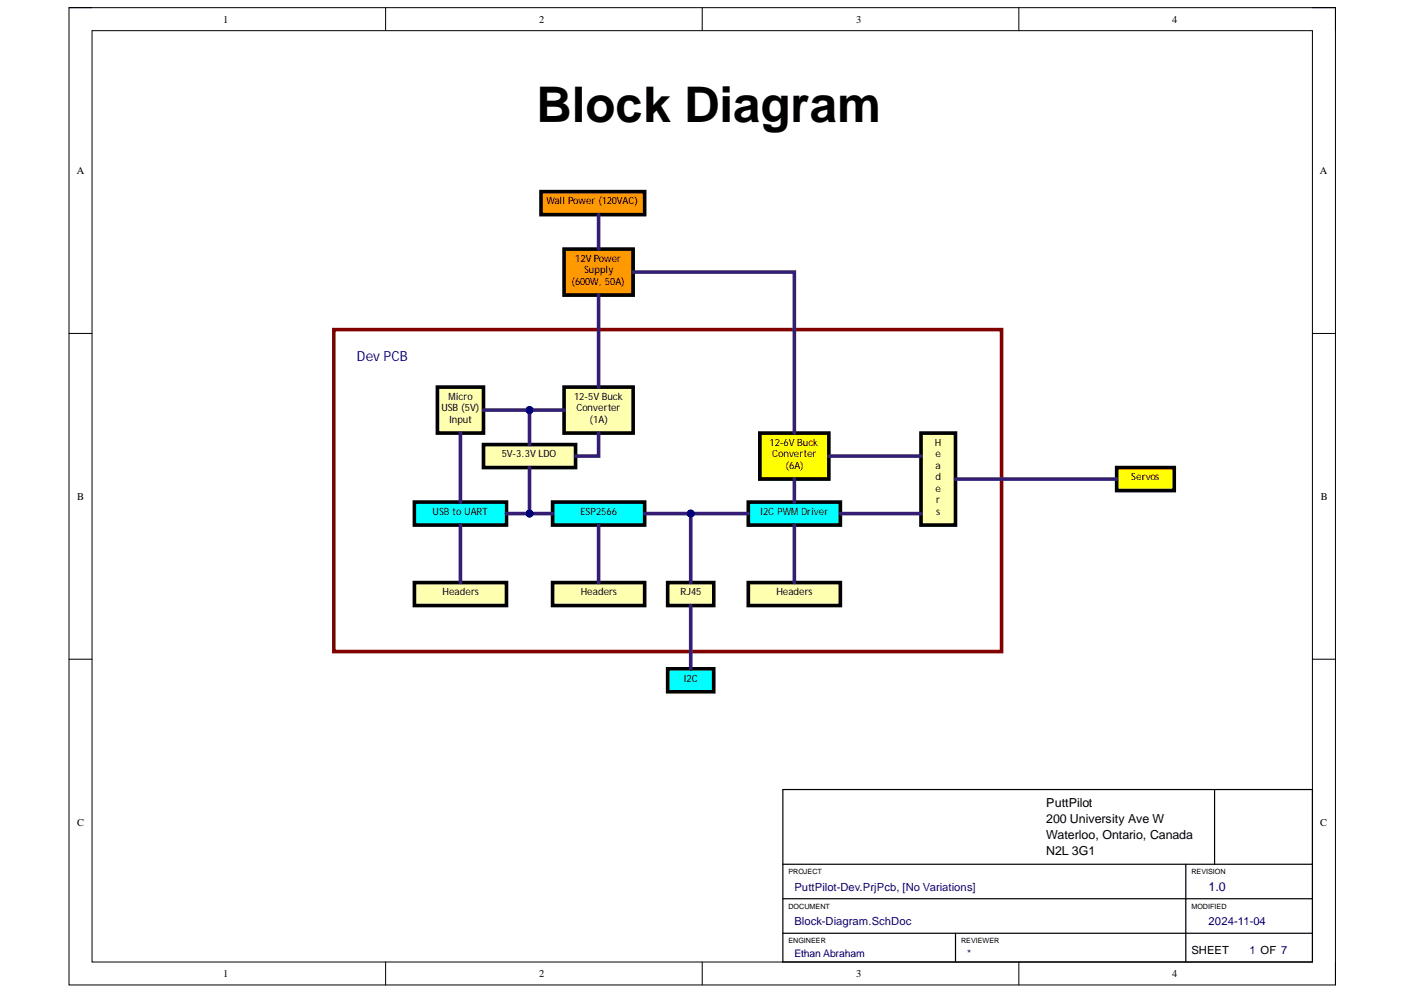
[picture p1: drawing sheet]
<svg xmlns="http://www.w3.org/2000/svg" width="297mm" height="210mm" viewBox="0 0 297 210" stroke-linecap="round" stroke-linejoin="round" font-family="sans-serif">
<path d="M14.6 1.6h267.5v206.6h-267.5z" fill="none" stroke="#000" stroke-width=".21"/>
<path d="M19.4 6.5h257.9v196.9h-257.9z" fill-rule="evenodd" fill="#fff"/>
<g fill="none" stroke="#000" stroke-width=".21">
<path d="M14.6 1.6h4.8M19.4 6.5h257.9v196.9h-257.9zM81.5 1.6v4.9M148.4 1.6v4.9M215.2 1.6v4.9M277.3 1.6h4.8v4.9M14.6 70.5h4.8M277.3 70.5h4.8M14.6 139.3h4.8M277.3 139.3h4.8M81.5 203.4v4.8M148.4 203.4v4.8"/>
<path d="M215.2 203.4v4.8M282.1 203.4v4.8"/>
</g>
<path d="M165.4 166.9h111.9v36.5h-111.9zM256.6 166.9v15.8M165.4 190h111.9M165.4 182.7h111.9M165.4 197.3h111.9M201.9 197.3v6.1M250.5 182.7v20.7" fill="none" stroke="#000" stroke-width=".25"/>
<path d="M114.3 40.5h21.9v4.9h-21.9z" fill-rule="evenodd" fill="#f90"/>
<path d="M114.3 40.5h21.9v4.9h-21.9z" fill="none" stroke="#000" stroke-width=".76"/>
<path d="M119.2 52.7h14.6v9.7h-14.6z" fill-rule="evenodd" fill="#f90"/>
<path d="M119.2 52.7h14.6v9.7h-14.6z" fill="none" stroke="#000" stroke-width=".76"/>
<path d="M119.2 81.8h14.6v9.7h-14.6z" fill-rule="evenodd" fill="#ffffb0"/>
<path d="M119.2 81.8h14.6v9.7h-14.6z" fill="none" stroke="#000" stroke-width=".76"/>
<path d="M102.1 94h19.5v4.8h-19.5z" fill-rule="evenodd" fill="#ffffb0"/>
<path d="M102.1 94h19.5v4.8h-19.5z" fill="none" stroke="#000" stroke-width=".76"/>
<path d="M92.4 81.8h9.7v9.7h-9.7z" fill-rule="evenodd" fill="#ffffb0"/>
<path d="M92.4 81.8h9.7v9.7h-9.7z" fill="none" stroke="#000" stroke-width=".76"/>
<path d="M116.7 106.1h19.5v4.9h-19.5z" fill-rule="evenodd" fill="#0ff"/>
<path d="M116.7 106.1h19.5v4.9h-19.5z" fill="none" stroke="#000" stroke-width=".76"/>
<path d="M158.1 106.1h19.4v4.9h-19.4z" fill-rule="evenodd" fill="#0ff"/>
<path d="M158.1 106.1h19.4v4.9h-19.4z" fill="none" stroke="#000" stroke-width=".76"/>
<path d="M87.5 106.1h19.5v4.9h-19.5z" fill-rule="evenodd" fill="#0ff"/>
<path d="M87.5 106.1h19.5v4.9h-19.5z" fill="none" stroke="#000" stroke-width=".76"/>
<path d="M160.5 91.5h14.6v9.8h-14.6z" fill-rule="evenodd" fill="#ff0"/>
<path d="M160.5 91.5h14.6v9.8h-14.6z" fill="none" stroke="#000" stroke-width=".76"/>
<path d="M235.9 98.8h12.2v4.9h-12.2z" fill-rule="evenodd" fill="#ff0"/>
<path d="M235.9 98.8h12.2v4.9h-12.2z" fill="none" stroke="#000" stroke-width=".76"/>
<path d="M194.6 91.5h7.3v19.5h-7.3z" fill-rule="evenodd" fill="#ffffb0"/>
<path d="M194.6 91.5h7.3v19.5h-7.3z" fill="none" stroke="#000" stroke-width=".76"/>
<path d="M87.5 123.1h19.5v4.9h-19.5z" fill-rule="evenodd" fill="#ffffb0"/>
<path d="M87.5 123.1h19.5v4.9h-19.5z" fill="none" stroke="#000" stroke-width=".76"/>
<path d="M116.7 123.1h19.5v4.9h-19.5z" fill-rule="evenodd" fill="#ffffb0"/>
<path d="M116.7 123.1h19.5v4.9h-19.5z" fill="none" stroke="#000" stroke-width=".76"/>
<path d="M158.1 123.1h19.4v4.9h-19.4z" fill-rule="evenodd" fill="#ffffb0"/>
<path d="M158.1 123.1h19.4v4.9h-19.4z" fill="none" stroke="#000" stroke-width=".76"/>
<path d="M70.5 69.7h141.1v68h-141.1z" fill="none" stroke="#800000" stroke-width=".76"/>
<path d="M126.5 45.4v7.3M126.5 62.4v19.4M111.9 98.8v9.8h4.8M126.5 91.5v4.9h-4.9" fill="none" stroke="#351c75" stroke-width=".76"/>
<circle cx="111.9" cy="108.6" r=".73" fill="#000080"/>
<circle cx="111.9" cy="108.6" r=".73" fill="none" stroke="#000080" stroke-width=".21"/>
<path d="M107 108.6h4.9" fill="none" stroke="#351c75" stroke-width=".76"/>
<circle cx="111.9" cy="108.6" r=".73" fill="#000080"/>
<circle cx="111.9" cy="108.6" r=".73" fill="none" stroke="#000080" stroke-width=".21"/>
<path d="M97.3 91.5v14.6M111.9 86.7v7.3" fill="none" stroke="#351c75" stroke-width=".76"/>
<circle cx="111.9" cy="86.7" r=".73" fill="#000080"/>
<circle cx="111.9" cy="86.7" r=".73" fill="none" stroke="#000080" stroke-width=".21"/>
<path d="M97.3 111v12.1M126.5 111v12.1M136.2 108.6h21.9" fill="none" stroke="#351c75" stroke-width=".76"/>
<circle cx="145.9" cy="108.6" r=".73" fill="#000080"/>
<circle cx="145.9" cy="108.6" r=".73" fill="none" stroke="#000080" stroke-width=".21"/>
<path d="M133.8 57.5h34v34M102.1 86.7h17.1M175.1 96.4h19.5M167.8 101.3v4.8M167.8 111v12.1M177.5 108.6h17.1M201.9 101.3h34" fill="none" stroke="#351c75" stroke-width=".76"/>
<circle cx="111.9" cy="86.7" r=".73" fill="#000080"/>
<circle cx="111.9" cy="86.7" r=".73" fill="none" stroke="#000080" stroke-width=".21"/>
<path d="M141.1 141.4h9.7v4.8h-9.7z" fill-rule="evenodd" fill="#0ff"/>
<path d="M141.1 141.4h9.7v4.8h-9.7z" fill="none" stroke="#000" stroke-width=".76"/>
<path d="M141.1 123.1h9.7v4.9h-9.7z" fill-rule="evenodd" fill="#ffffb0"/>
<path d="M141.1 123.1h9.7v4.9h-9.7z" fill="none" stroke="#000" stroke-width=".76"/>
<path d="M145.9 108.6v14.5" fill="none" stroke="#351c75" stroke-width=".76"/>
<circle cx="145.9" cy="108.6" r=".73" fill="#000080"/>
<circle cx="145.9" cy="108.6" r=".73" fill="none" stroke="#000080" stroke-width=".21"/>
<path d="M145.9 128v13.4" fill="none" stroke="#351c75" stroke-width=".76"/>
<text font-size="10.4" x="113.3" y="25.9">Block Diagram</text>
<text font-size="3" fill="#000080" x="75.4" y="76.3">Dev PCB</text>
<g font-size="2.6">
<text x="221.1" y="170.5">PuttPilot</text>
<text x="221.1" y="173.9">200 University Ave W</text>
<text x="221.1" y="177.3">Waterloo, Ontario, Canada</text>
<text x="221.1" y="180.6">N2L 3G1</text>
</g>
<text font-size="2.6" fill="#000080" x="255.3" y="188.2">1.0</text>
<g font-size="2.4" fill="#11037f">
<text x="167.8" y="188.2">PuttPilot-Dev.PrjPcb, [No Variations]</text>
<text x="167.8" y="195.5">Block-Diagram.SchDoc</text>
</g>
<g font-size="2.4" fill="#000080">
<text x="255.3" y="195.5">2024-11-04</text>
<text x="264" y="201.6">1 OF 7</text>
</g>
<text font-size="2.4" x="251.7" y="201.6">SHEET</text>
<g font-size="2.2">
<text x="47.1" y="4.8">1</text>
<text x="113.9" y="4.8">2</text>
<text x="180.9" y="4.8">3</text>
<text x="247.6" y="4.8">4</text>
<text x="16.2" y="36.8">A</text>
<text x="278.9" y="36.8">A</text>
<text x="16.3" y="105.6">B</text>
<text x="279" y="105.6">B</text>
<text x="16.3" y="174.5">C</text>
<text x="278.9" y="174.5">C</text>
<text x="47.1" y="206.5">1</text>
<text x="113.9" y="206.5">2</text>
<text x="180.9" y="206.5">3</text>
<text x="247.6" y="206.5">4</text>
</g>
<g font-size="2.2" fill="#000080">
<text x="167.8" y="202.3">Ethan Abraham</text>
<text x="204.3" y="202.3">*</text>
</g>
<g font-size="2.1">
<text x="115.4" y="43.2">Wall Power (120VAC)</text>
<text x="121.5" y="55.4">12VPower</text>
<text x="123.4" y="57.8">Supply</text>
<text x="120.8" y="60.2">(600W, 50A)</text>
<text x="93.3" y="86.9">USB (5V)</text>
<text x="94.8" y="84.5">Micro</text>
<text x="94.9" y="89.4">Input</text>
<text x="121.3" y="84.5">12-5V Buck</text>
<text x="121.8" y="86.9">Converter</text>
<text x="124.6" y="89.4">(1A)</text>
<text x="162.6" y="94.2">12-6V Buck</text>
<text x="197.5" y="94.2">H</text>
<text x="106" y="96.7">5V-3.3V LDO</text>
<text x="163.2" y="96.7">Converter</text>
<text x="166" y="99.1">(6A)</text>
<text x="197.6" y="96.7">e</text>
<text x="197.6" y="99.1">a</text>
<text x="197.6" y="101.6">d</text>
<text x="239" y="101.6">Servos</text>
<text x="197.6" y="103.9">e</text>
<text x="197.8" y="106.4">r</text>
<text x="91.4" y="108.8">USB to UART</text>
<text x="122.6" y="108.8">ESP2566</text>
<text x="160.6" y="108.8">I2C PWMDriver</text>
<text x="197.8" y="108.8">s</text>
<text x="93.5" y="125.8">Headers</text>
<text x="122.7" y="125.8">Headers</text>
<text x="143.8" y="125.8">RJ45</text>
<text x="164" y="125.8">Headers</text>
<text x="144.5" y="144.1">I2C</text>
</g>
<g font-size="1.5">
<text x="166.6" y="184.8">PROJECT</text>
<text x="251.7" y="184.8">REVISION</text>
<text x="166.6" y="192.1">DOCUMENT</text>
<text x="251.7" y="192.1">MODIFIED</text>
<text x="166.6" y="199.4">ENGINEER</text>
<text x="203" y="199.4">REVIEWER</text>
</g>
</svg>
